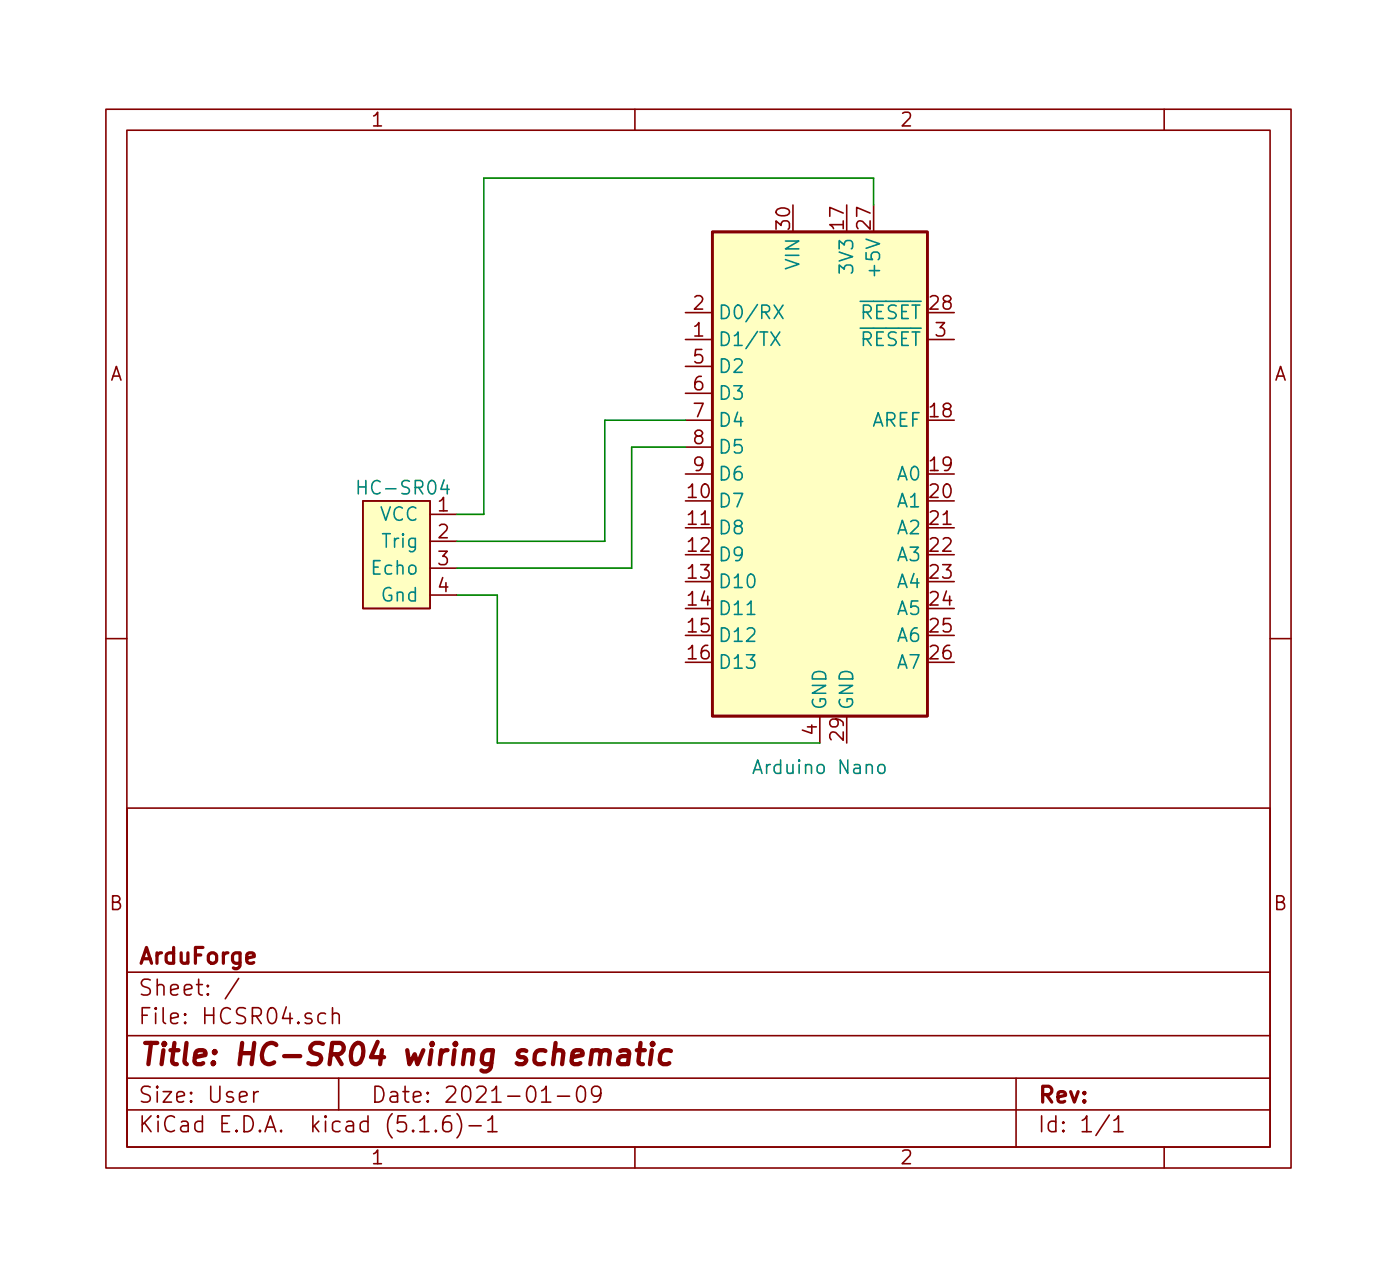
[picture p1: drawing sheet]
<svg xmlns="http://www.w3.org/2000/svg" width="132mm" height="120mm" viewBox="0 0 132 120" stroke-linecap="round" stroke-linejoin="round" font-family="sans-serif">
<g fill="none" stroke="#840000" stroke-width=".15">
<path d="M10 10.3h112v100h-112zM12 12.3h108v96h-108zM60 10.3v2M110 10.3v2M64.8 32.1h2.5M64.8 29.5h2.5M64.8 34.6h2.5M64.8 37.1h2.5M64.8 39.7h2.5M87.6 32.1h2.6M34.3 47.3h6.3v10.2h-6.3zM40.6 48.6h2.6"/>
<path d="M40.6 51.1h2.6M40.6 53.6h2.6M40.6 56.2h2.6M64.8 42.2h2.5M64.8 44.8h2.5M10 60.3h2M12 76.3h108v32h-108zM77.5 67.6v2.6M120 60.3h2M12 97.8h108M12 91.8h108M22.6 92.4l-1.3 1.9"/>
<path d="M30.8 95.7h-.5l-.3 .2 .1 .6 .2 .1h.5M31.4 95.8a.38 .38 0 0 1 .7 .1v.7M31.4 95.2v1.4M12 104.8h108M12 101.8h108M24 103.1v1M24.4 103.1l-.3 .1-.1 .2M32 101.8v3M39.7 106.9h.8M41.2 106.7v.1v.1l-.1-.1 .1-.1v.2M42.5 105.4a.59 .59 0 0 0-.7 .6v.6l.1 .1a.49 .49 0 0 0 .7 0 .65 .65 0 0 0-.1-.7 .51 .51 0 0 0-.6 .1l-.1 .1M43.2 105.2a1.71 1.71 0 0 1 0 2.2"/>
<path d="M44.3 106.3h1.2M46.1 105.8l.3-.2 .1-.2v1.5M46.1 106.9h.9M51.2 104.1h.8M52.7 103.5h1.1M54.6 102.7a.37 .37 0 0 1 .4-.1 .37 .37 0 0 1 .3 .2 1.26 1.26 0 0 1-.2 1.2 .34 .34 0 0 1-.5-.2 1.35 1.35 0 0 1 0-1.1zM56.8 103.2l-.3 .3h-.3l-.2-.1-.1-.6 .3-.2a.47 .47 0 0 1 .6 .2 1.01 1.01 0 0 1-.5 1.3h-.2M60 108.3v2M96 101.8v6.5M104.8 105.3l-1.2 1.9M105.3 105.8l.3-.2 .1-.2v1.5M105.3 106.9h.8"/>
<path d="M110 108.3v2"/>
</g>
<path d="M56.8 99.4a.47 .47 0 0 1 .4-.2 .47 .47 0 0 1 .4 .2l-.1 1.1M58.6 99.2h.2h.6l.1 .2-.2 1.1M59.4 99.6l-.2 .1h-.4a.4 .4 0 0 0-.4 .4 .4 .4 0 0 0 .2 .4h.5l.2-.1M60.2 99.2h.7M60.5 98.5l-.2 1.7 .1 .2 .4 .1M61.6 99.2l-.2 1.3M61.7 98.5l-.1 .1v.1l.2-.1-.1-.1-.1 .2M63.4 99.2a.68 .68 0 0 0-1 .3l-.1 .6 .2 .3 .2 .1h.3l.2-.1" fill="none" stroke="#840000" stroke-width=".41"/>
<g fill="#ffffc2" stroke="#ffffc2" stroke-width=".09">
<path d="M34.3 47.3h6.3v10.2h-6.3z"/>
<path d="M67.3 21.9h20.3v45.7h-20.3z"/>
</g>
<path d="M72.8 31.3l.9 1.3M73.2 28.8l.8 1.3M73.7 31.3l-.9 1.3M74 28.8l-.8 1.3M42 45.3l-.3 .9h.7M83.1 72.2a.35 .35 0 0 1 .5 .2v.5a.35 .35 0 0 1-.6-.1v-.4z" fill="none" stroke="#008484" stroke-width=".15"/>
<path d="M67.3 21.9h20.3v45.7h-20.3z" fill="none" stroke="#840000" stroke-width=".25"/>
<path d="M82.5 19.4v-2.6h-36.8v31.8h-2.5M64.8 39.7h-7.7v11.4h-13.9M43.2 56.2h3.8v14h30.5M64.8 42.2h-5.1v11.4h-16.5" fill="none" stroke="#008400" stroke-width=".15"/>
<text font-size="2.8" fill="#840000" x="13" y="100.6">Title: HC-SR04 wiring schematic</text>
<g font-size="2.1" fill="#840000">
<text x="13" y="94">Sheet: /</text>
<text x="13" y="91">ArduForge</text>
<text x="13" y="96.7">File: HCSR04.sch</text>
<text x="13" y="106.9">KiCad E.D.A. kicad (5.1.6)-1</text>
<text x="13" y="104.1">Size: User</text>
<text x="35" y="104.1">Date: 2021-01-09</text>
<text x="98" y="104.1">Rev:</text>
<text x="98" y="106.9">Id: 1/1</text>
</g>
<g font-size="1.8" fill="#840000">
<text x="35" y="11.9">1</text>
<text x="85" y="11.9">2</text>
<text x="74.7" y="21.6" transform="rotate(-90 74.7 21.6)">30</text>
<text x="79.8" y="21.6" transform="rotate(-90 79.8 21.6)">17</text>
<text x="82.3" y="21.6" transform="rotate(-90 82.3 21.6)">27</text>
<text x="65.6" y="29.3">2</text>
<text x="87.9" y="29.3">28</text>
<text x="10.4" y="35.9">A</text>
<text x="65.6" y="31.8">1</text>
<text x="65.6" y="34.3">5</text>
<text x="88.4" y="31.8">3</text>
<text x="120.4" y="35.9">A</text>
<text x="65.6" y="36.9">6</text>
<text x="65.6" y="39.4">7</text>
<text x="65.6" y="42">8</text>
<text x="87.9" y="39.4">18</text>
<text x="65.1" y="47">10</text>
<text x="65.6" y="44.5">9</text>
<text x="87.9" y="44.5">19</text>
<text x="87.9" y="47">20</text>
<text x="41.4" y="48.3">1</text>
<text x="41.4" y="50.9">2</text>
<text x="41.4" y="53.4">3</text>
<text x="65.1" y="49.6">11</text>
<text x="65.1" y="52.1">12</text>
<text x="87.9" y="49.6">21</text>
<text x="87.9" y="52.1">22</text>
<text x="41.4" y="55.9">4</text>
<text x="65.1" y="54.7">13</text>
<text x="65.1" y="57.2">14</text>
<text x="65.1" y="59.7">15</text>
<text x="87.9" y="54.7">23</text>
<text x="87.9" y="57.2">24</text>
<text x="87.9" y="59.7">25</text>
<text x="65.1" y="62.3">16</text>
<text x="87.9" y="62.3">26</text>
<text x="77.2" y="69.4" transform="rotate(-90 77.2 69.4)">4</text>
<text x="79.8" y="69.9" transform="rotate(-90 79.8 69.9)">29</text>
<text x="10.4" y="85.9">B</text>
<text x="120.4" y="85.9">B</text>
<text x="35" y="109.9">1</text>
<text x="85" y="109.9">2</text>
</g>
<g font-size="1.8" fill="#008484">
<text x="75.6" y="25.4" transform="rotate(-90 75.6 25.4)">VIN</text>
<text x="80.6" y="25.6" transform="rotate(-90 80.6 25.6)">3V3</text>
<text x="83.2" y="25.6" transform="rotate(-90 83.2 25.6)">+5V</text>
<text x="67.8" y="32.7">D1/TX</text>
<text x="67.8" y="30.2">D0/RX</text>
<text x="67.8" y="35.2">D2</text>
<text x="81.2" y="30.2">RESET</text>
<text x="81.2" y="32.7">RESET</text>
<text x="67.8" y="37.8">D3</text>
<text x="67.8" y="40.3">D4</text>
<text x="82.3" y="40.3">AREF</text>
<text x="34.3" y="46.7">HC-SR04</text>
<text x="67.8" y="47.9">D7</text>
<text x="67.8" y="42.9">D5</text>
<text x="67.8" y="45.4">D6</text>
<text x="84.9" y="45.4">A0</text>
<text x="84.9" y="47.9">A1</text>
<text x="35.9" y="49.2">VCC</text>
<text x="36.3" y="51.7">Trig</text>
<text x="67.8" y="50.5">D8</text>
<text x="67.8" y="53">D9</text>
<text x="84.9" y="50.5">A2</text>
<text x="84.9" y="53">A3</text>
<text x="35.3" y="54.3">Echo</text>
<text x="36.1" y="56.8">Gnd</text>
<text x="67.8" y="55.6">D10</text>
<text x="67.8" y="58.1">D11</text>
<text x="84.9" y="55.6">A4</text>
<text x="84.9" y="58.1">A5</text>
<text x="67.8" y="60.6">D12</text>
<text x="67.8" y="63.2">D13</text>
<text x="84.9" y="60.6">A6</text>
<text x="84.9" y="63.2">A7</text>
<text x="78.1" y="67.1" transform="rotate(-90 78.1 67.1)">GND</text>
<text x="80.6" y="67.1" transform="rotate(-90 80.6 67.1)">GND</text>
<text x="71.6" y="73.1">Arduino Nano</text>
</g>
</svg>
